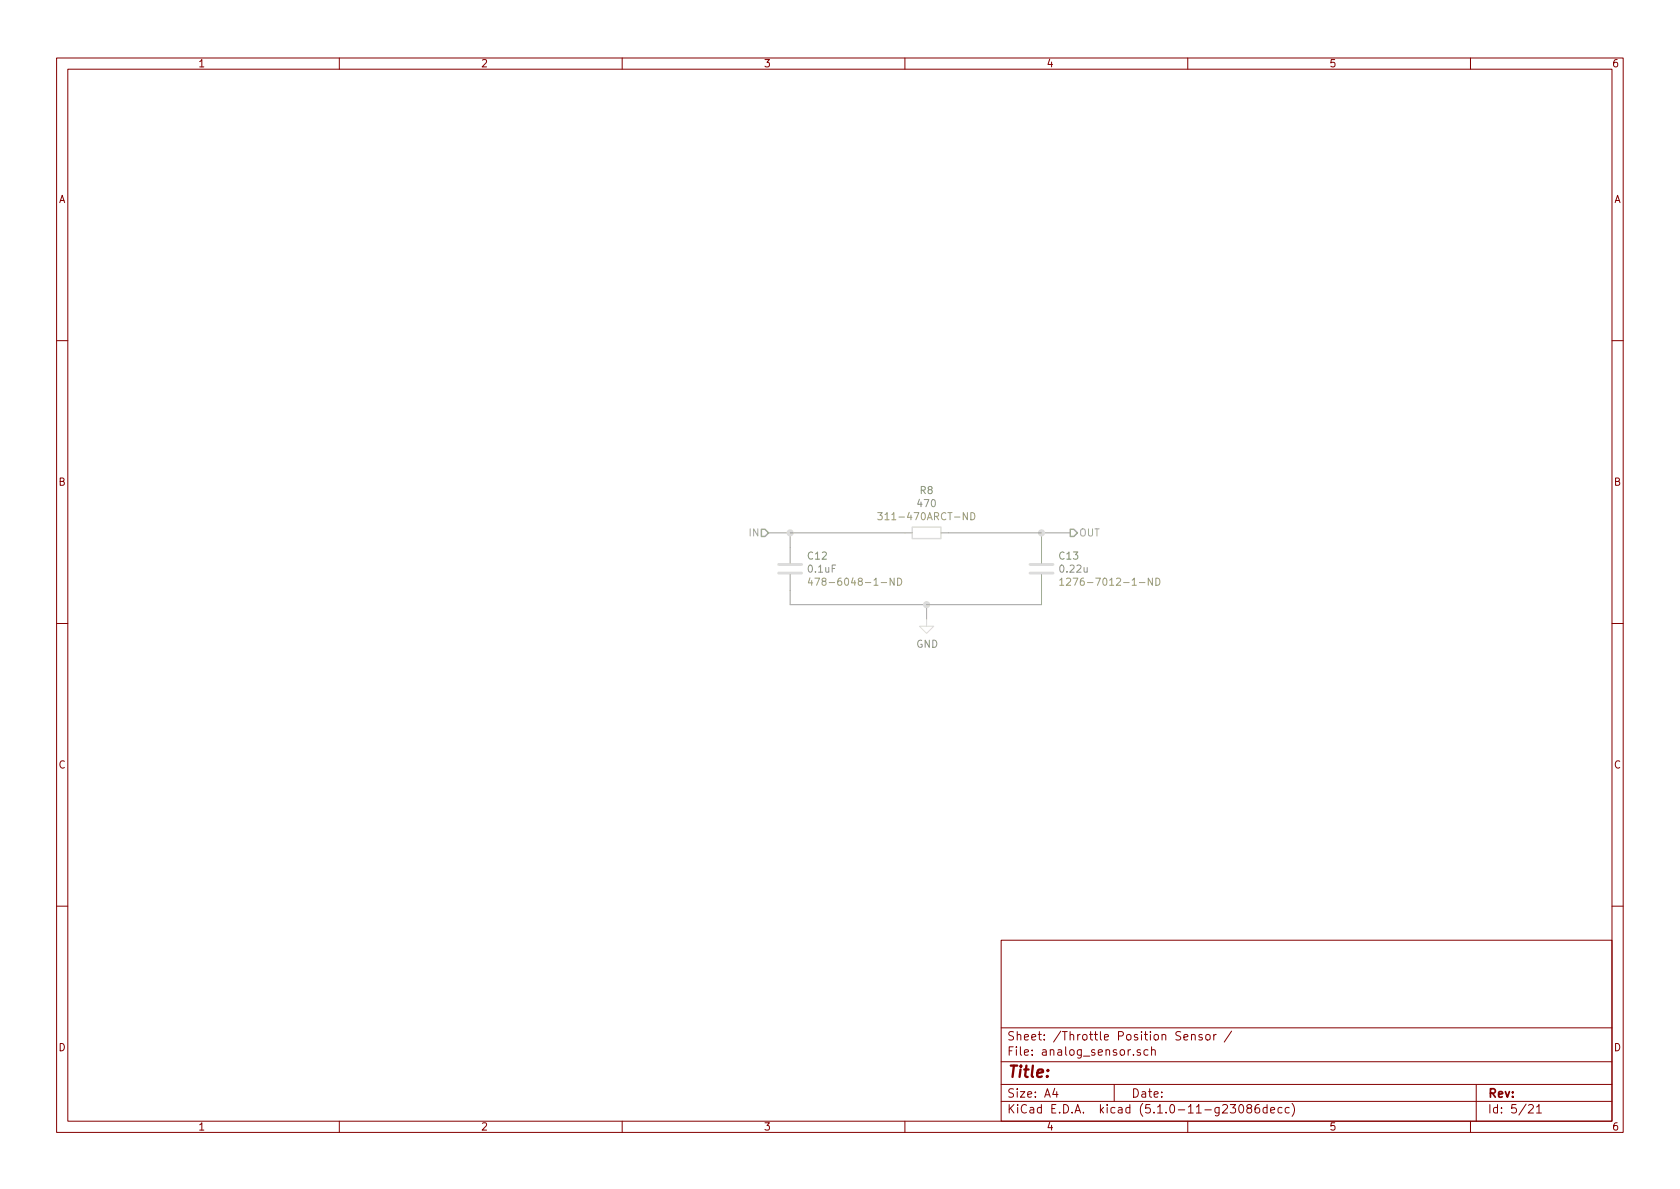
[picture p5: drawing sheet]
<svg xmlns="http://www.w3.org/2000/svg" width="297mm" height="210mm" viewBox="0 0 297 210" stroke-linecap="round" stroke-linejoin="round" font-family="sans-serif">
<g fill="none" stroke="#840000" stroke-width=".18">
<path d="M10 10.3h277v189.9h-277zM12 12.2h273v186.1h-273zM60 10.3v1.9M110 10.3v1.9M160 10.3v1.9M210 10.3v1.9M260 10.3v1.9M10 60.2h2M285 60.2h2M10 110.3h2M285 110.3h2M10 160.2h2"/>
<path d="M177 166.3h108v32h-108zM285 160.2h2M60 198.3v1.9M110 198.3v1.9M160 198.3v1.9M177 194.8h108M177 191.8h108M177 187.8h108M177 181.8h108M186.5 192.5l-.4 1h1M186.8 193v1M197 191.8v3"/>
<path d="M201.6 185.7a.37 .37 0 0 0-.6 .1l.1 .2 .5 .2 .1 .1-.2 .3-.5-.1M203 185.7l-.5-.1-.2 .3v.6l.2 .1 .5-.1M203.6 185.7h.1a.37 .37 0 0 1 .6 .1v.8M203.6 185.1v1.5M209.3 183.4l.7-.1v-.3l-.5-.1-.2 .2 .1 .7h.6M210 198.3v1.9M210.7 183.1v-.1a.37 .37 0 0 1 .6 .1v.8M210.7 182.9v1M212.5 183l-.3-.1-.2 .2v.3l.5 .1v.3h-.5M213.3 183.1l.2-.2 .4 .2v.7l-.2 .1-.4-.1zM214.6 182.9v1M215 182.9l-.4 .3"/>
<path d="M217.8 182.3l-1.3 2M219.2 195.5l.2-.2a.8 .8 0 0 1 .5 .8 .8 .8 0 0 1-.5 .7l-.2-.1-.2-.4zM220.8 196l-.3-.2-.1-.2 .4-.3h.2l.3 .3-.1 .2-.6 .2a.48 .48 0 0 0-.1 .7l.3 .1 .4-.1a.48 .48 0 0 0-.2-.7M222.6 195.3a.59 .59 0 0 0-.7 .7v.7l.3 .1 .5-.1v-.5l-.1-.2-.4-.1-.3 .3M224 195.9l-.4-.1-.3 .3 .1 .6h.6M224 195.3v1.5M224.7 196.3l.7-.1-.1-.3-.4-.1-.2 .2v.7h.6M226.7 195.9l-.5-.1-.2 .3 .1 .6h.6M227.9 195.9l-.4-.1-.3 .3 .1 .6 .2 .1 .4-.1M228.4 195.1a1.71 1.71 0 0 1 0 2.3M260 198.3v1.9M261 191.8v6.5"/>
<path d="M270.3 195.5l.2-.2h.3l.3 .5-.9 1h.9M271.7 195.8l.4-.5v1.5M271.7 196.8h.8"/>
</g>
<path d="M134.6 93.6h.7l.6 .6-.6 .7h-.7zM189.2 93.6h.7l.6 .6-.6 .7h-.7z" fill="none" stroke="#a0a0a0" stroke-width=".25"/>
<path d="M161.3 93.2h5.1v2h-5.1z" fill="none" stroke="#dcdcdc" stroke-width=".25"/>
<path d="M135.9 94.2h25.4M139.7 94.2v5.4M166.4 94.2h22.8M184.1 94.2v5.4M139.7 101.6v5.3h44.4v-5.3M163.8 106.9v2.6" fill="none" stroke="#a0a0a0" stroke-width=".18"/>
<path d="M155.2 90.6h.8l-.4 .5 .3 .2v.5l-.1 .1-.6-.1M171.7 90.6a.64 .64 0 0 1 .7 .7 .64 .64 0 0 1-.7 .6zM143.2 102.2l-.3 .9h.8M143.5 102.7v.8M144.1 102.2h.8l-.5 1.3M158.1 102.2v1.3l-.7-1.3v1.3M158.7 102.2a.64 .64 0 0 1 .7 .7 .64 .64 0 0 1-.7 .6zM187.4 102.6l.3-.4v1.3M187.4 103.5h.7M188.6 102.4l.5-.2 .2 .2v.2v.2l-.8 .7h.8M203.8 102.2v1.3l-.8-1.3v1.3M204.4 102.2a.64 .64 0 0 1 .7 .7 .64 .64 0 0 1-.7 .6z" fill="none" stroke="#a09d6b" stroke-width=".18"/>
<g fill="#dcdcdc" stroke="#dcdcdc" stroke-width=".25">
<circle cx="139.7" cy="94.2" r=".51"/>
<circle cx="184.2" cy="94.2" r=".51"/>
<circle cx="163.8" cy="106.9" r=".51"/>
</g>
<path d="M163.8 109.5v1.2h1.3l-1.3 1.3-1.2-1.3h1.2" fill="none" stroke="#dcdcdc" stroke-width=".18"/>
<path d="M137.7 99.8h4M182.1 99.8h4.1M137.7 101.3h4M182.1 101.3h4.1" fill="none" stroke="#dcdcdc" stroke-width=".51"/>
<text font-size="2.8" fill="#840000" x="178" y="190.5">Title:</text>
<g font-size="2.1" fill="#840000">
<text x="178" y="184">Sheet: /Throttle Position Sensor /</text>
<text x="178" y="186.7">File: analog_sensor.sch</text>
<text x="178" y="196.9">KiCad E.D.A. kicad (5.1.0-11-g23086decc)</text>
<text x="178" y="194.1">Size: A4</text>
<text x="200" y="194.1">Date:</text>
<text x="263" y="194.1">Rev:</text>
<text x="263" y="196.9">Id: 5/21</text>
</g>
<g font-size="1.8" fill="#840000">
<text x="35" y="11.9">1</text>
<text x="85" y="11.9">2</text>
<text x="135" y="11.9">3</text>
<text x="185" y="11.9">4</text>
<text x="235" y="11.9">5</text>
<text x="285" y="11.9">6</text>
<text x="10.4" y="35.9">A</text>
<text x="285.4" y="35.9">A</text>
<text x="10.4" y="85.9">B</text>
<text x="285.4" y="85.9">B</text>
<text x="10.4" y="135.9">C</text>
<text x="285.4" y="135.9">C</text>
<text x="10.4" y="185.9">D</text>
<text x="285.4" y="185.9">D</text>
<text x="35" y="199.9">1</text>
<text x="85" y="199.9">2</text>
<text x="135" y="199.9">3</text>
<text x="185" y="199.9">4</text>
<text x="235" y="199.9">5</text>
<text x="285" y="199.9">6</text>
</g>
<g font-size="1.8" fill="#8b8b8b">
<text x="162.4" y="89.7">470</text>
<text x="143" y="101.3">0.1uF</text>
<text x="187.6" y="101.3">0.22u</text>
<text x="162" y="114.5">GND</text>
</g>
<g font-size="1.8" fill="#6da06d">
<text x="162.7" y="87.4">R8</text>
<text x="142.9" y="99">C12</text>
<text x="187.4" y="99">C13</text>
</g>
<g font-size="1.8" fill="#a0a0a0">
<text x="132.6" y="94.9">IN</text>
<text x="190.8" y="94.9">OUT</text>
</g>
<g font-size="1.8" fill="#a09d6b">
<text x="156.6" y="92">311-470ARCT-ND</text>
<text x="145.1" y="103.6">478-6048-1-ND</text>
<text x="189.7" y="103.6">1276-7012-1-ND</text>
</g>
</svg>
